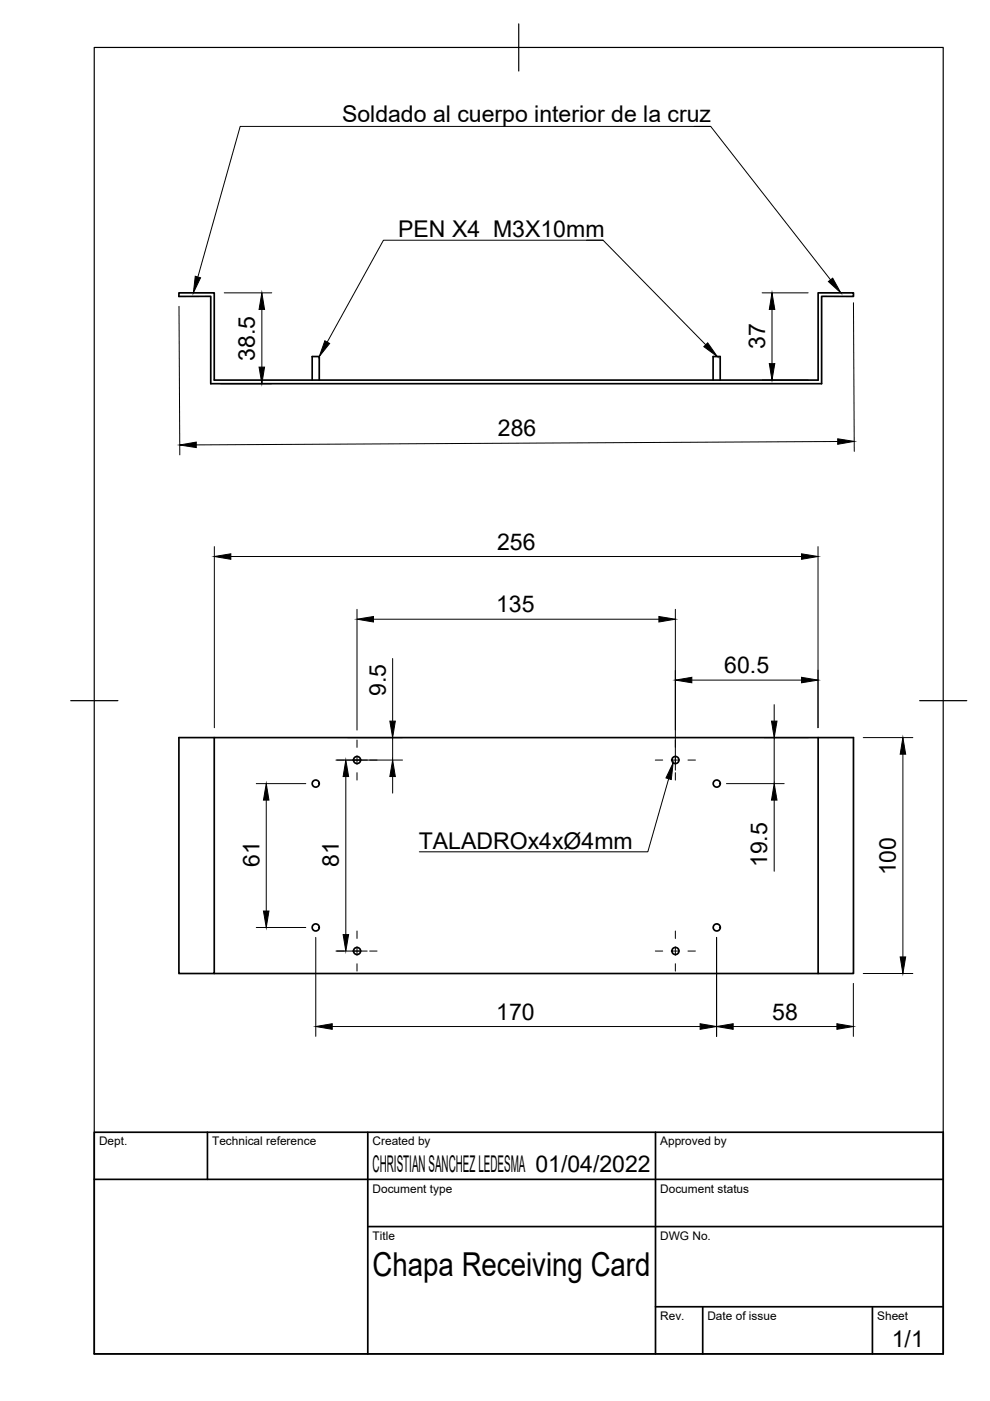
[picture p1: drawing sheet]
<svg xmlns="http://www.w3.org/2000/svg" width="210mm" height="297mm" viewBox="0 0 210 297" stroke-linecap="round" stroke-linejoin="round" font-family="sans-serif">
<!-- layer: Visible -->
<g fill="none" stroke="#000" stroke-width=".36">
<path d="M37.9 62.1h7.5v18.5h128.1v-18.5h7.5v.8l-6.8-.1v18.6h-129.5v-18.6l-6.8 .1zM66.2 80.6v-5h1.5v5M151.2 80.6v-5h1.5v5M45.4 156.4v50h-7.5v-50h143.1v50h-7.5v-50M45.4 206.4h128.1"/>
<circle cx="66.9" cy="166.1" r=".75"/>
<circle cx="75.7" cy="161.1" r=".75"/>
<circle cx="143.2" cy="161.1" r=".75"/>
<circle cx="152" cy="166.1" r=".75"/>
<circle cx="66.9" cy="196.6" r=".75"/>
<circle cx="152" cy="196.6" r=".75"/>
<circle cx="75.7" cy="201.6" r=".75"/>
<circle cx="143.2" cy="201.6" r=".75"/>
</g>
<!-- layer: Border -->
<path d="M20 10.1h180v276.9h-180zM110 5.1v10M15 148.6h10M195 148.6h10" fill="none" stroke="#000" stroke-width=".25"/>
<!-- layer: TitleBlock -->
<path d="M20 240.1h180v46.9h-180zM20 250h180M44 240.1v9.9M78 240.1v46.9M139 240.1v46.9M78 260.1h122M139 277.1h61M149 277.1v9.9M185 277.1v9.9" fill="none" stroke="#000" stroke-width=".36"/>
<!-- layer: Dimensions -->
<g fill="none" stroke="#000" stroke-width=".21">
<path d="M38 64.9l.1 31.5M47.5 62.1h10.1M55.5 65.6v12.2M161.6 62.1h9.7M163.7 65.6v11.5M181 64.2l.1 31.5M46.8 81.4h10.8M161.6 80.6h9.7M177.6 93.6l-136 .7M45.4 115.9v38.4M48.9 118h121M173.4 115.9v38.4"/>
<path d="M75.7 129.2v25.6M79.2 131.3h60.5M83.2 139.6v13.3M143.2 129.2v34.1M73.8 156.4h11.5M83.2 156.4v4.7M146.7 144.2h23.2M162.1 156.4h9.2M164.1 149.4v3.5M164.1 156.4v9.7M183 156.4h10.5M191.4 159.9v43"/>
<path d="M54.3 166.1h10.5M56.5 169.6v23.6M71.2 161.1h14.1M73.3 164.6v33.5M83.2 164.6v3.6M154 166.1h12.3M164.1 169.6v15.1M54.3 196.6h10.5M67 198.7v21M151.9 198.7v21M70.4 217.6h78M71.2 201.6h6.7"/>
<path d="M155.4 217.6h22M180.9 208.5v11.2M183 206.4h10.5"/>
</g>
<g fill="#000" stroke="#000" stroke-width=".21">
<path d="M54.9 77.8h1.2l-.6 3.6zM55.5 62.1l.6 3.5h-1.2zM163.7 62.1l.6 3.5h-1.2zM163.1 77.1h1.2l-.6 3.5zM38.1 94.3l3.5-.6v1.2zM177.6 93l3.5 .6-3.5 .6zM45.4 118l3.5-.6v1.2zM169.9 117.4l3.5 .6-3.5 .6zM75.7 131.3l3.5-.6v1.2zM139.7 130.7l3.5 .6-3.5 .6zM82.7 152.9h1.1l-.6 3.5zM143.2 144.2l3.5-.6v1.2z"/>
<path d="M163.6 152.9h1.1l-.6 3.5zM169.9 143.6l3.5 .6-3.5 .6zM191.4 156.4l.6 3.5h-1.1zM56.5 166.1l.5 3.5h-1.1zM73.3 161.1l.6 3.5h-1.2zM83.2 161.1l.6 3.5h-1.1zM164.1 166.1l.6 3.5h-1.1zM55.9 193.2h1.1l-.5 3.4zM72.7 198.1h1.2l-.6 3.5zM67 217.6l3.4-.5v1.1zM148.4 217.1l3.5 .5-3.5 .6zM151.9 217.6l3.5-.5v1.1z"/>
<path d="M177.4 217.1l3.5 .5-3.5 .6zM190.9 202.9h1.1l-.6 3.5z"/>
</g>
<!-- layer: Annotations -->
<path d="M41.4 58.6l1.1 .3-1.5 3.2zM175.6 59.7l1-.7 1.7 3.1zM68.9 72.2l1 .6-2.2 2.8zM149.2 73.5l.9-.8 2 2.9zM142.7 161.7l-.4 3.6-1.1-.4z" fill="#000" stroke="#000" stroke-width=".21"/>
<path d="M147.2 26.8h3.5l25.4 32.5M150.7 26.8h-99.8l-8.9 31.9M124.4 50.9h3.5l21.7 22.2M127.9 50.9h-46.6l-11.9 21.6M141.8 165.1l-4.4 15.5h-48.5" fill="none" stroke="#000" stroke-width=".21"/>
<!-- layer: Center Lines -->
<g fill="none" stroke="#000" stroke-width=".21">
<path d="M75.7 156.9v1.6M143.2 156.9v1.6M71.4 161.1h1.6M74.8 161.1h1.8M75.7 160.3v1.7M75.7 163.8v1.6M78.4 161.1h1.5M138.9 161.1h1.6M142.3 161.1h1.8M143.2 160.3v1.7M143.2 163.8v1.6M145.9 161.1h1.5"/>
<path d="M75.7 197.4v1.6M143.2 197.4v1.6M71.4 201.6h1.6M74.8 201.6h1.8M75.7 200.8v1.7M75.7 204.3v1.6M78.4 201.6h1.5M138.9 201.6h1.6M142.3 201.6h1.8M143.2 200.8v1.7M143.2 204.3v1.6M145.9 201.6h1.5"/>
</g>
<text font-size="7" x="79" y="270.6">Chapa Receiving Card</text>
<g font-size="4.9">
<text x="72.5" y="25.8">Soldado al cuerpo interior de la cruz</text>
<text x="84.4" y="50.2">PEN X4 M3X10mm</text>
<text x="54" y="76.5" transform="rotate(-90 54 76.5)">38.5</text>
<text x="162.2" y="74" transform="rotate(-90 162.2 74)">37</text>
<text x="105.6" y="92.5">286</text>
<text x="105.4" y="116.5">256</text>
<text x="105.2" y="129.8">135</text>
<text x="153.6" y="142.7">60.5</text>
<text x="81.8" y="147.6" transform="rotate(-90 81.8 147.6)">9.5</text>
<text x="88.8" y="179.9">TALADROx4xØ4mm</text>
<text x="55" y="183.8" transform="rotate(-90 55 183.8)">61</text>
<text x="71.9" y="183.8" transform="rotate(-90 71.9 183.8)">81</text>
<text x="162.7" y="183.9" transform="rotate(-90 162.7 183.9)">19.5</text>
<text x="190" y="185.6" transform="rotate(-90 190 185.6)">100</text>
<text x="105.2" y="216.2">170</text>
<text x="163.7" y="216.2">58</text>
<text x="79" y="248.5">CHRISTIAN SANCHEZ LEDESMA 01/04/2022</text>
<text x="189.1" y="285.7">1/1</text>
</g>
<g font-size="2.5">
<text x="21" y="242.9">Dept.</text>
<text x="45" y="242.9">Technical reference</text>
<text x="79" y="242.9">Created by</text>
<text x="140" y="242.9">Approved by</text>
<text x="79" y="252.8">Document type</text>
<text x="140" y="252.8">Document status</text>
<text x="79" y="262.9">Title</text>
<text x="140" y="262.9">DWG No.</text>
<text x="140" y="279.9">Rev.</text>
<text x="150" y="279.9">Date of issue</text>
<text x="186" y="279.9">Sheet</text>
</g>
</svg>
